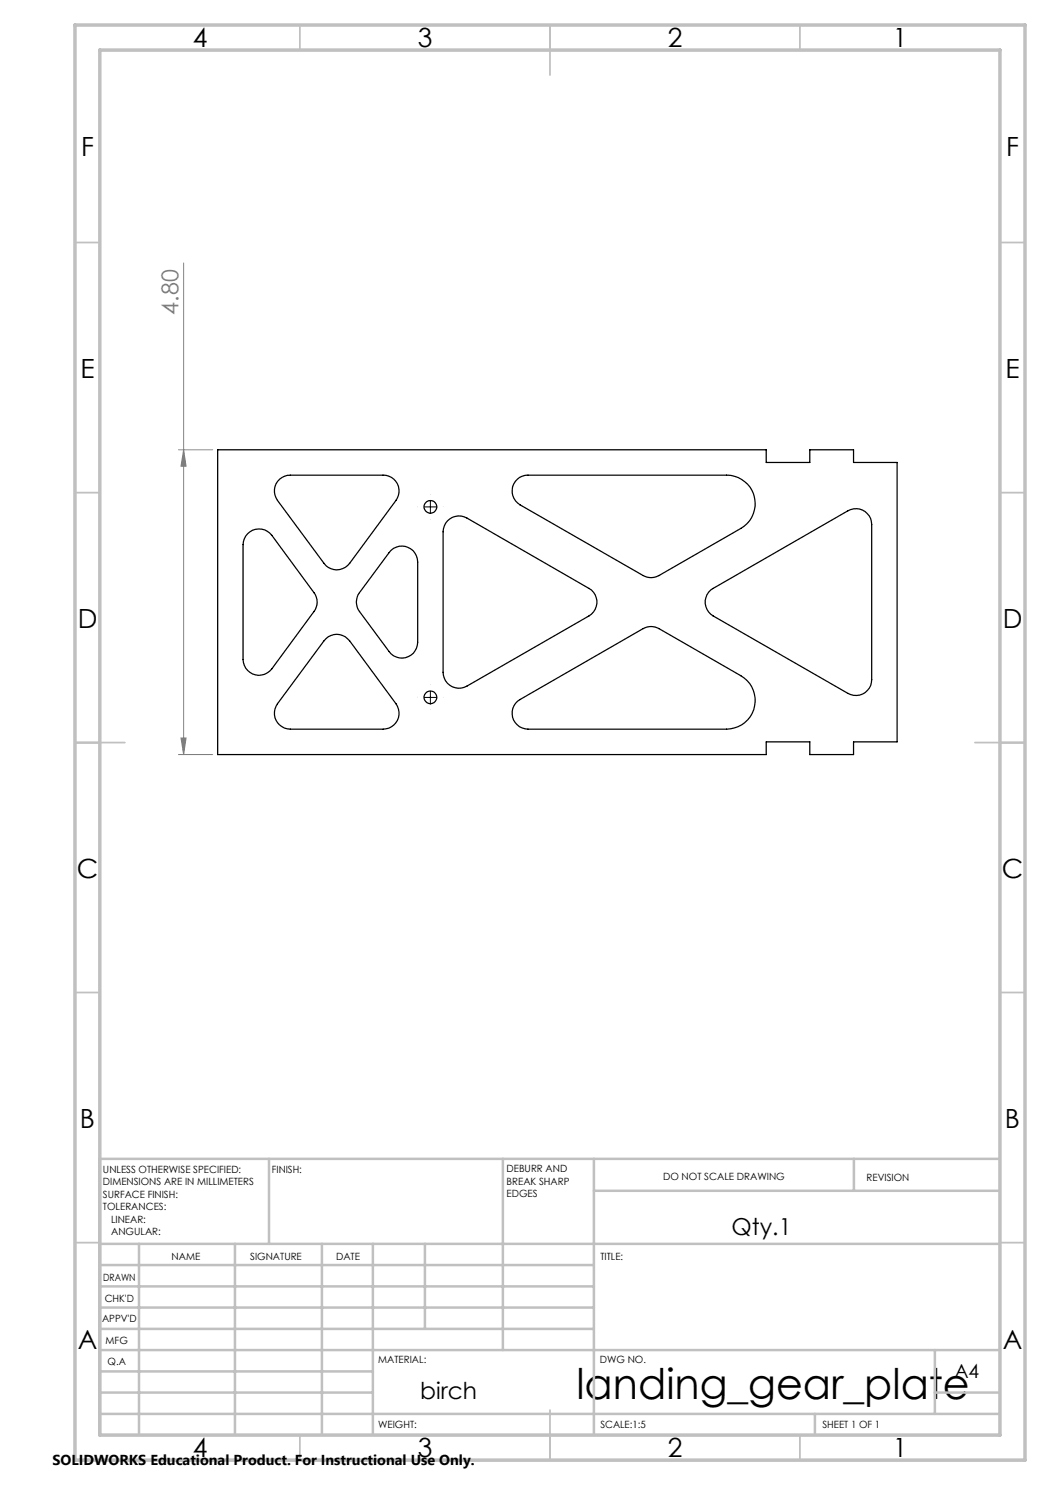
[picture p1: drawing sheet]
<svg xmlns="http://www.w3.org/2000/svg" width="210mm" height="297mm" viewBox="0 0 210 297" stroke-linecap="round" stroke-linejoin="round" font-family="sans-serif">
<g fill="none" stroke="#000" stroke-width=".25">
<path d="M43.5 90h109.7v2.5h8.8v-2.5h8.7v2.5h8.7v55.9h-8.7v2.5h-8.7v-2.5h-8.8v2.5h-109.7zM55.9 95.8a3.2 3.2 0 0 1 2.2-.8h18.5a3.2 3.2 0 0 1 2.9 1.8 3.2 3.2 0 0 1-.3 3.3l-9.3 12.6a3.2 3.2 0 0 1-5.1 0l-9.3-12.6a3.2 3.2 0 0 1 .4-4.3zM103.4 95.9a3 3 0 0 1 2.2-.9h39.7a5.7 5.7 0 0 1 5.6 4.3 5.7 5.7 0 0 1-2.7 6.4l-16.4 9.4a3.2 3.2 0 0 1-3.2 0l-24.6-14.1a3.2 3.2 0 0 1-.6-5.1zM49.5 106.7a3.2 3.2 0 0 1 4.9 .4l8.4 11.4a3.1 3.1 0 0 1 0 3.8l-8.4 11.5a3.2 3.2 0 0 1-3.6 1.1 3.2 3.2 0 0 1-2.2-3v-23a3.3 3.3 0 0 1 .9-2.2zM78.2 110.1a3.2 3.2 0 0 1 3.4-.6 3.2 3.2 0 0 1 1.9 2.9v16a3.2 3.2 0 0 1-2.1 3 3.2 3.2 0 0 1-3.6-1.1l-5.9-8a3.1 3.1 0 0 1 0-3.8zM89.5 104.2a3.2 3.2 0 0 1 3.9-.6l24.4 14.1a3.2 3.2 0 0 1 0 5.5l-24.4 14a3.2 3.2 0 0 1-4.8-2.7v-28.1a3.5 3.5 0 0 1 .9-2.2zM142.1 118l27.5-15.8a3.2 3.2 0 0 1 4.7 2.7v31a3.2 3.2 0 0 1-4.7 2.8l-27-15.5a3.2 3.2 0 0 1-.5-5.2zM65.2 127.7a3.1 3.1 0 0 1 4.7 .5l9.3 12.6a3.2 3.2 0 0 1 .3 3.3 3.2 3.2 0 0 1-2.9 1.7h-18.5a3.2 3.2 0 0 1-2.9-1.7 3.2 3.2 0 0 1 .3-3.3zM103.5 140.2l25.1-14.5a3.2 3.2 0 0 1 3.2 0l16.4 9.4a5.7 5.7 0 0 1 2.6 6.5 5.7 5.7 0 0 1-5.5 4.2h-39.7a3.2 3.2 0 0 1-3-2.1 3.2 3.2 0 0 1 .9-3.5z"/>
<circle cx="86.1" cy="101.4" r="1.27"/>
<circle cx="86.1" cy="139.5" r="1.27"/>
</g>
<path d="M36.7 52.6v98.3M35.7 90h6.8M36.7 90l.5 3.2h-1zM35.7 150.9h6.8M36.2 147.6h1l-.5 3.3z" fill="none" stroke="#808080" stroke-width=".2"/>
<path d="M86.1 98.9v-.1M86.1 137v-.1" fill="none" stroke="#000" stroke-width=".2" stroke-dasharray="15.2 1.3 1.3 1.3" stroke-linecap="butt"/>
<path d="M84.8 101.4h2.5M86.1 100.1v2.5M84.8 139.5h2.5M86.1 138.2v2.5" fill="none" stroke="#000" stroke-width=".2"/>
<g fill="none" stroke="#c0c0c0" stroke-width=".35">
<path d="M60 5v5M110 5v10M160 5v5M15 48.5h5M200 48.5h5M15 98.5h5M200 98.5h5M15 148.5h10M195 148.5h10M15 198.5h5M200 198.5h5M15 248.5h5"/>
<path d="M200 248.5h5M60 287v5M110 282v10M160 287v5"/>
</g>
<g fill="none" stroke="#c0c0c0" stroke-width=".5">
<path d="M53.8 231.8v17M100.6 231.8v38.2M118.8 231.8v55.2M118.8 238.2h81.2M170.8 231.8v6.4M200 231.8h-180v55.2M20 248.8h180M20 257.3h98.8M20 253h98.8M27.8 248.8v38.2M47 248.8v38.2M64.4 248.8v38.2"/>
<path d="M74.6 248.8v38.2M85 248.8v17M20 265.8h98.8M20 261.5h98.8M20 278.5h54.6M20 274.3h54.6M20 270h180M187 278.5h13M187 270v12.8M20 282.8h180M163 282.8v4.2"/>
</g>
<path d="M15 5h190v287h-190zM20 10h180v277h-180z" fill="none" stroke="#c0c0c0" stroke-width=".7"/>
<path d="M36.7 90l.5 3.2h-1zM36.2 147.6h1l-.5 3.3z" fill="#808080"/>
<text font-size="8.5" x="115.3" y="279.7">landing_gear_plate</text>
<g font-size="5.3">
<text x="38.5" y="9.5">4</text>
<text x="83.5" y="9.5">3</text>
<text x="133.6" y="9.5">2</text>
<text x="178.6" y="9.5">1</text>
<text x="16.2" y="31.3">F</text>
<text x="201.2" y="31.3">F</text>
<text x="16.1" y="75.5">E</text>
<text x="201.1" y="75.5">E</text>
<text x="15.5" y="125.5">D</text>
<text x="200.5" y="125.5">D</text>
<text x="15.4" y="175.5">C</text>
<text x="200.4" y="175.5">C</text>
<text x="16" y="225.5">B</text>
<text x="201" y="225.5">B</text>
<text x="15.5" y="269.8">A</text>
<text x="200.5" y="269.8">A</text>
<text x="38.5" y="291.5">4</text>
<text x="83.5" y="291.5">3</text>
<text x="133.6" y="291.5">2</text>
<text x="178.6" y="291.5">1</text>
</g>
<text font-size="4.7" fill="#808080" x="35.7" y="62.9" transform="rotate(-90 35.7 62.9)">4.80</text>
<g font-size="4.7">
<text x="146.3" y="247.1">Qty.1</text>
<text x="84" y="279.9">birch</text>
</g>
<text font-size="3.9" x="190.9" y="275.5">A4</text>
<text font-size="2.9" x="10.5" y="292.9">SOLIDWORKS Educational Product. For Instructional Use Only.</text>
<g font-size="2">
<text x="20.6" y="234.6">UNLESS OTHERWISE SPECIFIED:</text>
<text x="20.6" y="237.1">DIMENSIONS ARE IN MILLIMETERS</text>
<text x="20.6" y="239.6">SURFACE FINISH:</text>
<text x="54.4" y="234.6">FINISH:</text>
<text x="101.3" y="234.5">DEBURR AND</text>
<text x="101.3" y="237">BREAK SHARP</text>
<text x="101.3" y="239.5">EDGES</text>
<text x="132.6" y="236">DO NOT SCALE DRAWING</text>
<text x="173.3" y="236.2">REVISION</text>
<text x="20.6" y="242.1">TOLERANCES:</text>
<text x="22.2" y="244.6">LINEAR:</text>
<text x="22.2" y="247.1">ANGULAR:</text>
<text x="34.3" y="252">NAME</text>
<text x="50" y="251.9">SIGNATURE</text>
<text x="67.2" y="251.9">DATE</text>
<text x="120.1" y="251.9">TITLE:</text>
<text x="20.6" y="256.1">DRAWN</text>
<text x="20.9" y="260.3">CHK'D</text>
<text x="20.4" y="264.4">APPV'D</text>
<text x="21.1" y="268.8">MFG</text>
<text x="21.5" y="273">Q.A</text>
<text x="75.6" y="272.5">MATERIAL:</text>
<text x="120" y="272.5">DWG NO.</text>
<text x="75.6" y="285.5">WEIGHT:</text>
<text x="120.1" y="285.6">SCALE:1:5</text>
<text x="164.5" y="285.6">SHEET 1 OF 1</text>
</g>
</svg>
